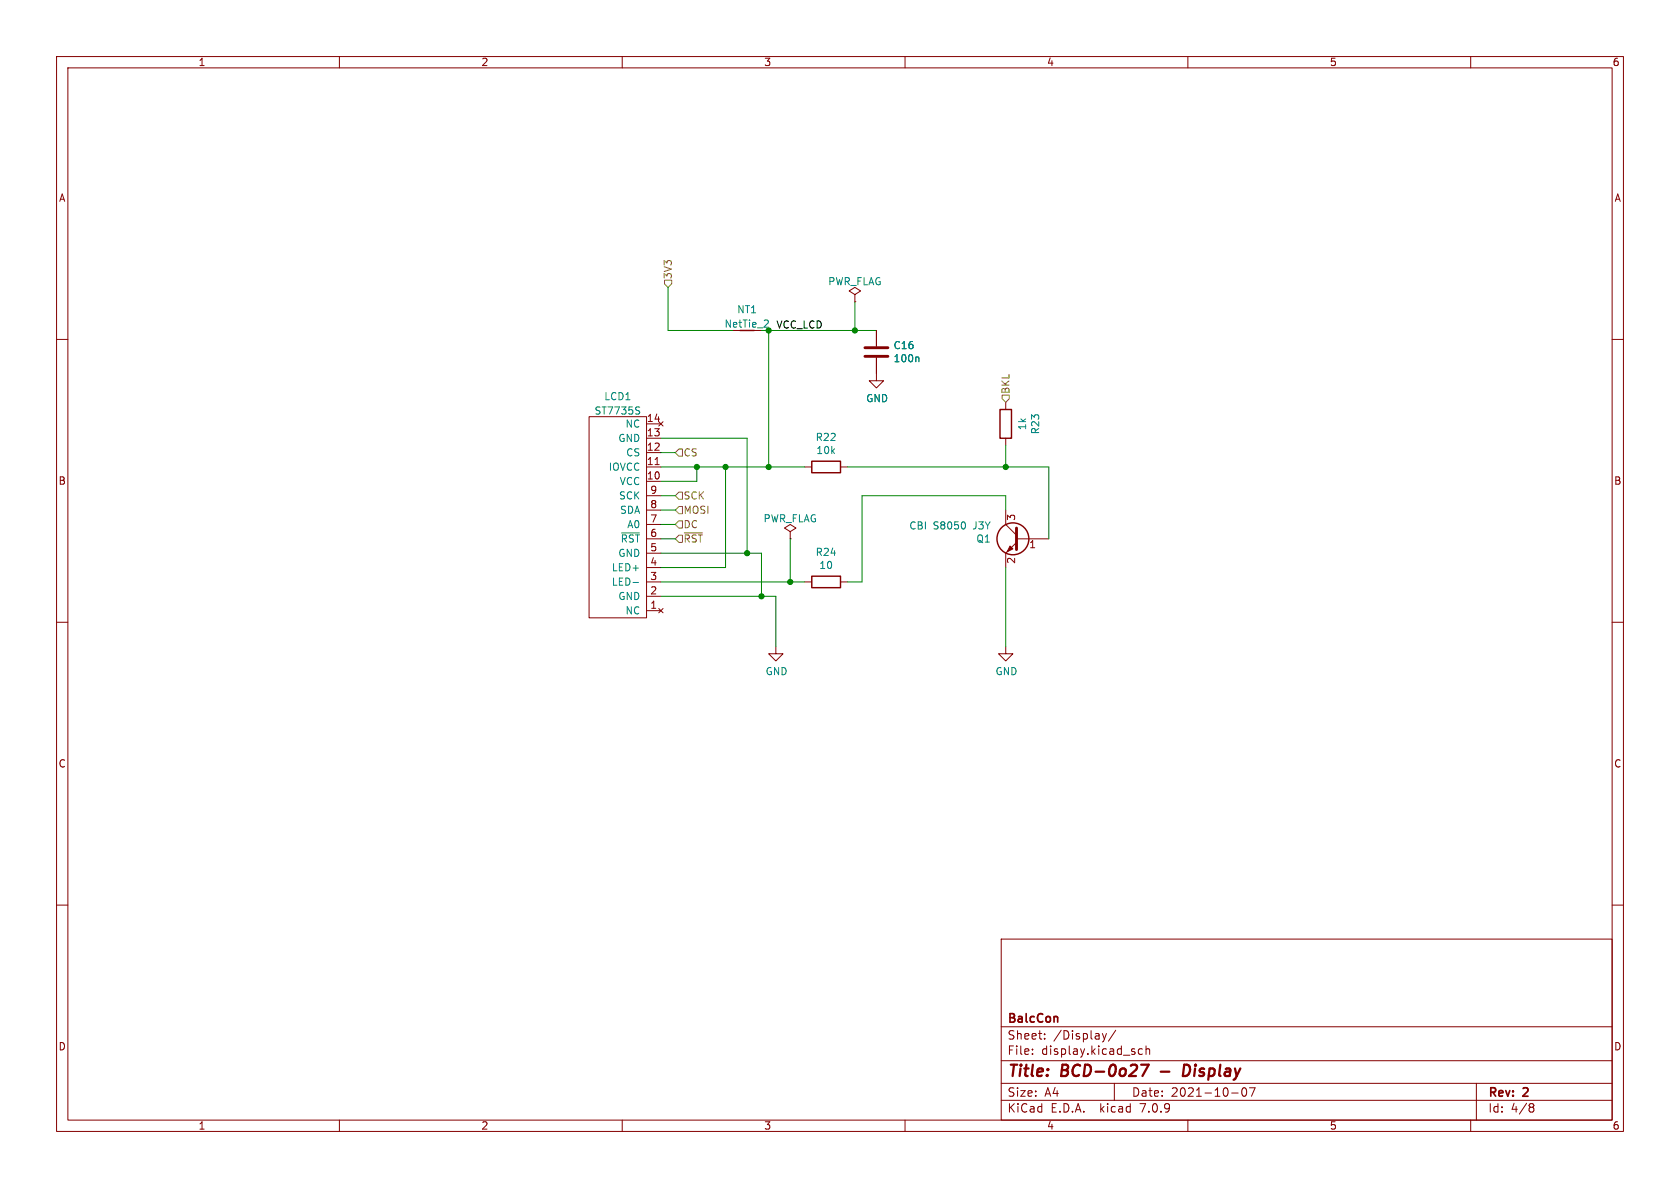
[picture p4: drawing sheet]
<svg xmlns="http://www.w3.org/2000/svg" width="297mm" height="210mm" viewBox="0 0 297 210" stroke-linecap="round" stroke-linejoin="round" font-family="sans-serif">
<g fill="none" stroke="#840000" stroke-width=".18">
<path d="M10 10h277v190h-277zM12 12h273v186h-273zM60 10v2M110 10v2M160 10v2M210 10v2M260 10v2M10 60h2M151.1 52.1l1-.7-1-.6-1 .6 1 .7v1.2M151.1 53.3h.1M154.9 58.4v2.8M285 60h2"/>
<path d="M104.1 73.7h10.2v35.5h-10.2zM114.3 77.5h2.5M114.3 74.9h2.5M116.5 74.5l.7 .8M117.2 74.5l-.7 .8M154.9 63.2v4.1h1.3l-1.3 1.3-1.2-1.3h1.2M177.8 71.1v1.3M177.8 77.5v1.2M114.3 85.1h2.5M114.3 82.6h2.5M114.3 80h2.5M114.3 97.8h2.5"/>
<path d="M114.3 95.3h2.5M114.3 92.7h2.5M114.3 90.2h2.5M114.3 87.6h2.5M115.8 82.1h.7M139.7 94l1-.7-1-.6-1 .6 1 .7v1.3M139.7 95.3h.1M142.2 82.6h1.3M148.6 82.6h1.3M177.8 90.2v2.5l1.9 1.9M179.7 95.9l-1.9 1.9v2.5M179.7 95.3h5.7"/>
<path d="M10 110h2M114.3 108h2.5M114.3 105.4h2.5M114.3 102.9h2.5M114.3 100.3h2.5M116.5 107.6l.7 .7M117.2 107.6l-.7 .7M137.2 114.3v1.3h1.2l-1.2 1.2-1.3-1.2h1.3M142.2 102.9h1.3M148.6 102.9h1.3M177.8 114.3v1.3h1.3l-1.3 1.2-1.3-1.2h1.3M285 110h2"/>
<path d="M10 160h2M285 160h2M177 166h108v32h-108zM60 198v2M110 198v2M160 198v2M177 194.5h108M177 191.5h108M177 187.5h108M177 181.5h108M182.5 186.3v.1M182.5 185.5v.1"/>
<path d="M184.7 183.6v.1M184.7 182.8v.1M194.9 182.7l.3 1M195.2 183.7l-.1 .4-.2 .1M195.6 182.7l-.4 1M197 191.5v3M197.2 182.1l-1.2 2M202 185.5l-.5-.1-.3 .3v.4l.2 .2h.6M202.6 185.5l.2-.1 .4 .1v.9M202.6 184.9v1.5M210 198v2M217.7 193.2h1.2"/>
<path d="M219.7 192.4a.81 .81 0 0 0 .3 1.4l.2-.1 .2-.5-.2-.8M221.9 192.3l-.7 1.5M260 198v2M261 191.5v6.5M270.6 195.1h.3l.3 .3-.3 .3M270.6 195.7h.3M270.9 195.7l.2 .2 .1 .4-.3 .3h-.3"/>
</g>
<path d="M201.7 188.2h1.4l-1.1 2M205.2 189.4h1.5M210.1 188.3l-.7-.1-.3 2h.5l.5-.3" fill="none" stroke="#840000" stroke-width=".4"/>
<path d="M152.9 63h4.1M152.9 61.5h4.1M179.7 93.3v3.9" fill="none" stroke="#840000" stroke-width=".51"/>
<path d="M135.6 56.6l.2 .2v.3l-.8 .7h.8M112.8 72.6l.3 .2-.3 .4M112.9 71.9l.2 .1M162.3 63.1l.1 .2v.7M109.9 94.2h3.2M170.6 92.5v.8M111.9 103h1" fill="none" stroke="#008484" stroke-width=".18"/>
<g fill="none" stroke="#840000" stroke-width=".25">
<path d="M176.8 72.4h2v5.1h-2zM143.5 81.5h5.1v2.1h-5.1zM143.5 101.9h5.1v2h-5.1z"/>
<circle cx="179.1" cy="95.2" r="2.82"/>
</g>
<path d="M178.6 96.5l.5 .5-1 .5z" fill="#840000" stroke="#840000" stroke-width=".18"/>
<path d="M117.5 49.5h1.2v.7l-.6 .6-.6-.6zM120 79.4h.6v1.2h-.6l-.6-.6zM177.2 69.9h1.2v.6l-.6 .6-.6-.6zM119.4 92.7l.6-.6h.6v1.2h-.6zM120 89.5h.6v1.3h-.6l-.6-.6zM120 94.6h.6v1.3h-.6l-.6-.6zM120 87h.6v1.3h-.6l-.6-.7zM121 94.2h3.2" fill="none" stroke="#848400" stroke-width=".18"/>
<g fill="none" stroke="#008400" stroke-width=".18">
<path d="M118.1 50.8v7.6h11.4M134.6 58.4h20.3M135.9 58.4v24.2M151.1 53.3v5.1M116.8 77.5h15.3v20.3M177.8 78.7v3.9M116.8 82.6h25.4M116.8 87.6h2.6M116.8 95.3h2.6M116.8 92.7h2.6M116.8 90.2h2.6M116.8 80h2.6"/>
<path d="M116.8 97.8h17.8v7.6M123.2 82.6v2.5h-6.4M128.3 82.6v17.7h-11.5M139.7 95.3v7.6M149.9 82.6h35.5v12.7M177.8 90.2v-2.6h-25.4v15.3h-2.5M116.8 102.9h25.4M116.8 105.4h20.4v8.9M177.8 100.3v14"/>
</g>
<g fill="#008400" stroke="#008400" stroke-width=".18">
<circle cx="134.6" cy="105.4" r=".46"/>
<circle cx="139.7" cy="102.9" r=".46"/>
<circle cx="132.1" cy="97.8" r=".46"/>
<circle cx="177.8" cy="82.6" r=".46"/>
<circle cx="135.9" cy="82.6" r=".46"/>
<circle cx="135.9" cy="58.4" r=".46"/>
<circle cx="123.2" cy="82.6" r=".46"/>
<circle cx="128.3" cy="82.6" r=".46"/>
<circle cx="151.1" cy="58.4" r=".46"/>
</g>
<g font-size="2.8" fill="#840000">
<text x="178" y="190.9">Title:</text>
<text x="187.7" y="190.9">BCD-0o27</text>
<text x="210.8" y="190.9">Display</text>
</g>
<g font-size="2.1" fill="#840000">
<text x="178" y="184">Sheet:</text>
<text x="178" y="181.2">BalcCon</text>
<text x="186.2" y="184">/Display/</text>
<text x="178" y="186.7">File:</text>
<text x="184.1" y="186.7">display.kicad_sch</text>
<text x="178" y="196.9">KiCad</text>
<text x="178" y="194.1">Size:</text>
<text x="184.7" y="194.1">A4</text>
<text x="185.7" y="196.9">E.D.A.</text>
<text x="194.6" y="196.9">kicad</text>
<text x="200" y="194.1">Date:</text>
<text x="201.8" y="196.9">7.0.9</text>
<text x="207" y="194.1">2021-10-07</text>
<text x="263" y="194.3">Rev:</text>
<text x="263" y="196.9">Id:</text>
<text x="267.1" y="196.9">4/8</text>
<text x="269.4" y="194.3">2</text>
</g>
<g font-size="1.8" fill="#840000">
<text x="35" y="11.9">1</text>
<text x="85" y="11.9">2</text>
<text x="135" y="11.9">3</text>
<text x="185" y="11.9">4</text>
<text x="235" y="11.9">5</text>
<text x="285" y="11.9">6</text>
<text x="10.3" y="35.9">A</text>
<text x="285.3" y="35.9">A</text>
<text x="114.3" y="77.2">13</text>
<text x="114.3" y="74.7">14</text>
<text x="114.3" y="82.3">11</text>
<text x="114.3" y="79.8">12</text>
<text x="10.3" y="85.9">B</text>
<text x="114.3" y="84.8">10</text>
<text x="114.9" y="89.9">8</text>
<text x="114.9" y="87.4">9</text>
<text x="285.3" y="85.9">B</text>
<text x="114.9" y="95">6</text>
<text x="114.9" y="92.5">7</text>
<text x="179.8" y="92.1" transform="rotate(-90 179.8 92.1)">3</text>
<text x="114.9" y="100.1">4</text>
<text x="114.9" y="97.5">5</text>
<text x="179.8" y="99.8" transform="rotate(-90 179.8 99.8)">2</text>
<text x="181.9" y="97.2">1</text>
<text x="114.9" y="107.7">1</text>
<text x="114.9" y="105.2">2</text>
<text x="114.9" y="102.6">3</text>
<text x="10.3" y="135.9">C</text>
<text x="285.3" y="135.9">C</text>
<text x="10.3" y="185.9">D</text>
<text x="285.3" y="185.9">D</text>
<text x="35" y="199.9">1</text>
<text x="85" y="199.9">2</text>
<text x="135" y="199.9">3</text>
<text x="185" y="199.9">4</text>
<text x="235" y="199.9">5</text>
<text x="285" y="199.9">6</text>
</g>
<g font-size="1.8" fill="#848400">
<text x="119" y="49.4" transform="rotate(-90 119 49.4)">3V3</text>
<text x="178.7" y="69.7" transform="rotate(-90 178.7 69.7)">BKL</text>
<text x="120.8" y="80.9">CS</text>
<text x="120.8" y="88.5">SCK</text>
<text x="120.8" y="91">MOSI</text>
<text x="120.8" y="93.6">DC</text>
<text x="120.8" y="96.1">~{RST}</text>
</g>
<g font-size="1.8" fill="#008484">
<text x="146.3" y="50.6">PWR_FLAG</text>
<text x="128" y="58.1">NetTie_2</text>
<text x="130.2" y="55.6">NT1</text>
<text x="157.9" y="64.2">100n</text>
<text x="157.9" y="61.9">C16</text>
<text x="106.7" y="71">LCD1</text>
<text x="153" y="71.3">GND</text>
<text x="105" y="73.5">ST7735S</text>
<text x="110.5" y="75.8">NC</text>
<text x="181.6" y="76.2" transform="rotate(-90 181.6 76.2)">1k</text>
<text x="183.9" y="76.9" transform="rotate(-90 183.9 76.9)">R23</text>
<text x="107.5" y="83.4">IOVCC</text>
<text x="109.2" y="78.3">GND</text>
<text x="110.6" y="80.9">CS</text>
<text x="144.1" y="78.2">R22</text>
<text x="144.2" y="80.5">10k</text>
<text x="109.3" y="88.5">SCK</text>
<text x="109.5" y="86">VCC</text>
<text x="109.5" y="91">SDA</text>
<text x="110.8" y="93.6">A0</text>
<text x="134.9" y="92.5">PWR_FLAG</text>
<text x="160.7" y="93.8">CBI</text>
<text x="165" y="93.8">S8050</text>
<text x="172.2" y="93.8">J3Y</text>
<text x="108.1" y="101.2">LED+</text>
<text x="109.2" y="98.7">GND</text>
<text x="109.6" y="96.1">~{RST}</text>
<text x="144.1" y="98.5">R24</text>
<text x="144.7" y="100.8">10</text>
<text x="172.5" y="96.1">Q1</text>
<text x="108.1" y="103.7">LED-</text>
<text x="109.2" y="106.3">GND</text>
<text x="110.5" y="108.8">NC</text>
<text x="135.3" y="119.6">GND</text>
<text x="175.9" y="119.6">GND</text>
</g>
<text font-size="1.8" x="137.2" y="58.2">VCC_LCD</text>
</svg>
